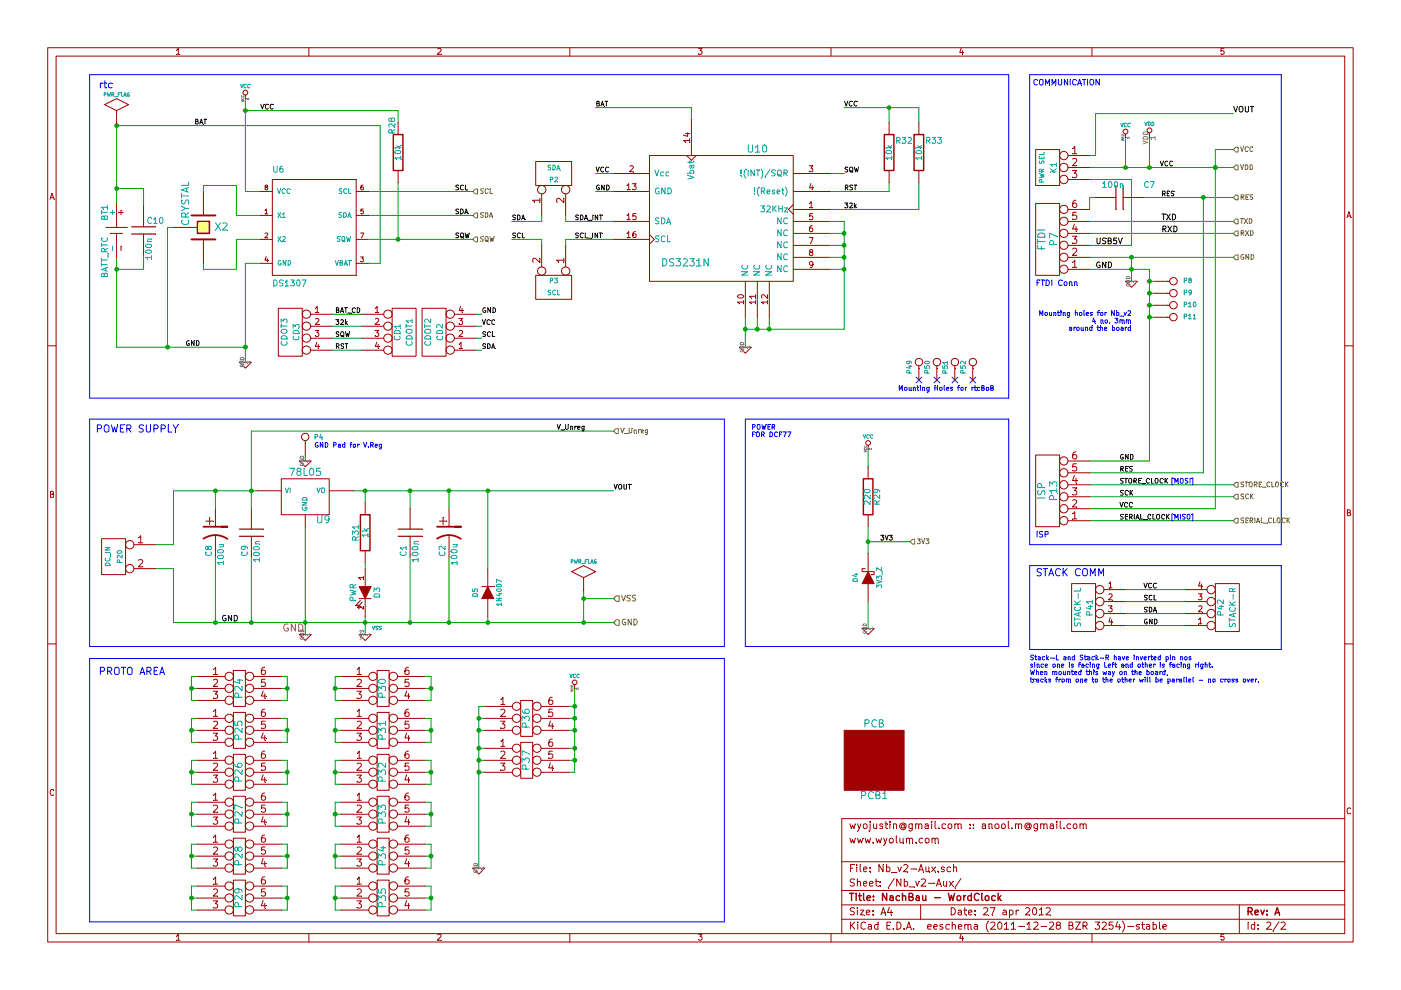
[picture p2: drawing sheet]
EESchema Schematic File Version 2  date 4/27/2012 4:35:19 PM
LIBS:Nb_v2
LIBS:power
LIBS:conn
LIBS:Nb_v2-cache
EELAYER 25  0
EELAYER END
$Descr A4 11700 8267
encoding utf-8
Sheet 2 2
Title "NachBau - WordClock"
Date "27 apr 2012"
Rev "A"
Comp ""
Comment1 "www.wyolum.com"
Comment2 "wyojustin@gmail.com :: anool.m@gmail.com"
Comment3 ""
Comment4 ""
$EndDescr
Text Notes 2625 3750 0    40   ~ 0
GND Pad for V.Reg
Wire Wire Line
	2550 3800 2550 3850
Wire Wire Line
	2050 925  3325 925 
Connection ~ 4075 4100
Wire Wire Line
	4075 4750 4075 4100
Connection ~ 3750 4100
Wire Wire Line
	3750 4100 3750 4250
Connection ~ 3425 4100
Wire Wire Line
	3425 4100 3425 4250
Wire Wire Line
	5125 4100 2950 4100
Wire Wire Line
	2100 4250 2100 3600
Wire Wire Line
	2100 3600 5125 3600
Connection ~ 975  1050
Wire Wire Line
	975  1025 975  1700
Wire Wire Line
	4275 2000 4525 2000
Wire Wire Line
	4525 2000 4525 2050
Wire Wire Line
	4725 1800 4725 1850
Wire Wire Line
	4725 1850 5125 1850
Wire Wire Line
	7050 900  7675 900 
Wire Wire Line
	7675 900  7675 1025
Wire Wire Line
	6925 1600 7425 1600
Wire Wire Line
	7425 1600 7425 1525
Wire Wire Line
	6925 1450 7050 1450
Wire Wire Line
	7050 1950 6925 1950
Connection ~ 7050 2150
Wire Wire Line
	7050 2150 6925 2150
Connection ~ 6425 2750
Wire Wire Line
	6425 2750 6425 2650
Wire Wire Line
	6225 2750 7050 2750
Wire Wire Line
	5125 1450 4975 1450
Wire Notes Line
	6050 7700 750  7700
Wire Wire Line
	3950 1600 3075 1600
Connection ~ 1400 2900
Wire Wire Line
	1400 2900 1400 1900
Wire Wire Line
	1400 1900 1450 1900
Wire Wire Line
	1700 2250 1975 2250
Wire Wire Line
	1450 4750 1450 5200
Wire Wire Line
	1450 4750 1300 4750
Connection ~ 7250 4525
Wire Wire Line
	7600 4525 7250 4525
Wire Wire Line
	7250 4400 7250 4625
Wire Notes Line
	8425 3500 6225 3500
Wire Notes Line
	8425 3500 8425 5400
Wire Notes Line
	8425 5400 6225 5400
Wire Notes Line
	6225 5400 6225 3500
Wire Wire Line
	1700 2250 1700 2200
Wire Wire Line
	1700 1600 1700 1550
Wire Wire Line
	2175 2200 2050 2200
Wire Wire Line
	3175 2200 3175 1050
Wire Wire Line
	3175 2200 3075 2200
Wire Wire Line
	1800 4250 1800 4100
Wire Wire Line
	1450 5200 5125 5200
Wire Notes Line
	750  3325 750  625 
Connection ~ 3325 2000
Wire Wire Line
	3950 2000 3075 2000
Wire Wire Line
	2050 2200 2050 3025
Connection ~ 975  2250
Wire Wire Line
	975  2250 1200 2250
Wire Wire Line
	1200 2250 1200 2125
Wire Wire Line
	3325 1525 3325 2000
Wire Wire Line
	3050 4100 3050 4200
Wire Wire Line
	4025 2825 3975 2825
Wire Wire Line
	4025 2625 3975 2625
Connection ~ 4800 5900
Wire Wire Line
	4800 5750 4800 6450
Wire Wire Line
	3550 7500 3600 7500
Wire Notes Line
	10700 4725 8600 4725
Wire Wire Line
	9900 5025 9400 5025
Wire Wire Line
	9900 5225 9400 5225
Wire Notes Line
	750  5400 6050 5400
Connection ~ 4800 6350
Wire Wire Line
	4750 6350 4800 6350
Connection ~ 4800 6100
Wire Wire Line
	4800 6100 4750 6100
Connection ~ 4000 6000
Wire Wire Line
	4050 6000 4000 6000
Connection ~ 4000 6250
Wire Wire Line
	4000 6250 4050 6250
Connection ~ 4000 6450
Wire Wire Line
	4000 6450 4050 6450
Wire Wire Line
	4800 5900 4750 5900
Connection ~ 3600 5750
Wire Wire Line
	3550 5750 3600 5750
Connection ~ 3600 6450
Wire Wire Line
	3550 6450 3600 6450
Connection ~ 3600 7150
Wire Wire Line
	3550 7150 3600 7150
Wire Wire Line
	3550 7600 3600 7600
Wire Wire Line
	3600 7600 3600 7400
Wire Wire Line
	3600 7400 3550 7400
Wire Wire Line
	3550 6900 3600 6900
Wire Wire Line
	3600 6900 3600 6700
Wire Wire Line
	3600 6700 3550 6700
Wire Wire Line
	3550 6200 3600 6200
Wire Wire Line
	3600 6200 3600 6000
Wire Wire Line
	3600 6000 3550 6000
Connection ~ 1600 6800
Wire Wire Line
	1650 6800 1600 6800
Connection ~ 1600 7500
Connection ~ 2400 7150
Wire Wire Line
	2350 7150 2400 7150
Connection ~ 2800 6800
Wire Wire Line
	2850 6800 2800 6800
Connection ~ 2800 7500
Wire Wire Line
	2850 7500 2800 7500
Wire Wire Line
	2850 7250 2800 7250
Wire Wire Line
	2800 7250 2800 7050
Wire Wire Line
	2800 7050 2850 7050
Wire Wire Line
	2350 6700 2400 6700
Wire Wire Line
	2400 6700 2400 6900
Wire Wire Line
	2400 6900 2350 6900
Wire Wire Line
	2350 7400 2400 7400
Wire Wire Line
	2400 7400 2400 7600
Wire Wire Line
	2400 7600 2350 7600
Wire Wire Line
	1650 7250 1600 7250
Wire Wire Line
	1600 7250 1600 7050
Wire Wire Line
	1600 7050 1650 7050
Connection ~ 2800 6450
Wire Wire Line
	2850 6450 2800 6450
Connection ~ 2800 5750
Wire Wire Line
	2850 5750 2800 5750
Connection ~ 2400 6100
Wire Wire Line
	2350 6100 2400 6100
Connection ~ 1600 6450
Wire Wire Line
	1650 6450 1600 6450
Connection ~ 1600 6100
Wire Wire Line
	1650 6100 1600 6100
Wire Wire Line
	2850 5650 2800 5650
Wire Wire Line
	2800 5650 2800 5850
Wire Wire Line
	2800 5850 2850 5850
Wire Wire Line
	2850 6350 2800 6350
Wire Wire Line
	2800 6350 2800 6550
Wire Wire Line
	2800 6550 2850 6550
Wire Wire Line
	2350 6200 2400 6200
Wire Wire Line
	2400 6200 2400 6000
Wire Wire Line
	2400 6000 2350 6000
Wire Wire Line
	1650 6200 1600 6200
Wire Wire Line
	1600 6200 1600 6000
Wire Wire Line
	1600 6000 1650 6000
Wire Wire Line
	9100 3850 9600 3850
Connection ~ 10150 1400
Wire Wire Line
	10300 1400 9100 1400
Wire Wire Line
	10300 950  9150 950 
Wire Wire Line
	10300 4150 9100 4150
Connection ~ 10050 1650
Wire Wire Line
	10050 1650 10050 3950
Wire Wire Line
	10050 3950 9100 3950
Wire Wire Line
	10300 1950 9100 1950
Wire Wire Line
	9550 1650 10300 1650
Wire Wire Line
	9150 950  9150 1300
Wire Wire Line
	9400 1400 9400 1150
Wire Wire Line
	9150 1300 9100 1300
Connection ~ 9450 2250
Wire Wire Line
	9450 2350 9450 2150
Connection ~ 9600 2550
Wire Wire Line
	9600 2550 9650 2550
Wire Wire Line
	9600 2350 9650 2350
Wire Wire Line
	9650 2650 9600 2650
Wire Wire Line
	9600 2450 9650 2450
Connection ~ 9600 2450
Wire Wire Line
	9100 1500 9450 1500
Wire Wire Line
	9450 1500 9450 2050
Wire Wire Line
	9450 2050 9100 2050
Wire Wire Line
	9600 1400 9600 1150
Connection ~ 9400 1400
Connection ~ 9600 2350
Wire Wire Line
	9150 1650 9100 1650
Wire Wire Line
	9100 1650 9100 1750
Connection ~ 4875 5200
Wire Wire Line
	3050 4700 3050 4750
Wire Wire Line
	5125 5000 4875 5000
Connection ~ 2100 5200
Wire Wire Line
	2100 5200 2100 4650
Connection ~ 2550 5200
Connection ~ 1800 5200
Wire Wire Line
	1800 5200 1800 4650
Connection ~ 1800 4100
Connection ~ 3050 5200
Connection ~ 2100 4100
Connection ~ 9600 2650
Wire Wire Line
	10300 1850 9100 1850
Wire Wire Line
	9100 2150 10300 2150
Connection ~ 9450 2150
Wire Wire Line
	10300 4050 9100 4050
Wire Wire Line
	10300 4350 9100 4350
Wire Wire Line
	10300 1250 10150 1250
Connection ~ 9600 1400
Wire Wire Line
	10150 1250 10150 4250
Wire Wire Line
	10150 4250 9100 4250
Connection ~ 10150 1400
Wire Wire Line
	9600 3850 9600 2250
Wire Wire Line
	9600 2250 9100 2250
Wire Wire Line
	1650 5650 1600 5650
Wire Wire Line
	1600 5650 1600 5850
Wire Wire Line
	1600 5850 1650 5850
Wire Wire Line
	2350 5650 2400 5650
Wire Wire Line
	2400 5650 2400 5850
Wire Wire Line
	2400 5850 2350 5850
Wire Wire Line
	2350 6350 2400 6350
Wire Wire Line
	2400 6350 2400 6550
Wire Wire Line
	2400 6550 2350 6550
Wire Wire Line
	2850 6200 2800 6200
Wire Wire Line
	2800 6200 2800 6000
Wire Wire Line
	2800 6000 2850 6000
Wire Wire Line
	1650 5750 1600 5750
Connection ~ 1600 5750
Wire Wire Line
	1650 6550 1600 6550
Wire Wire Line
	1600 6550 1600 6350
Wire Wire Line
	1600 6350 1650 6350
Wire Wire Line
	2350 6450 2400 6450
Connection ~ 2400 6450
Wire Wire Line
	2350 5750 2400 5750
Connection ~ 2400 5750
Wire Wire Line
	2850 6100 2800 6100
Connection ~ 2800 6100
Wire Wire Line
	1650 6700 1600 6700
Wire Wire Line
	1600 6700 1600 6900
Wire Wire Line
	1600 6900 1650 6900
Wire Wire Line
	1650 7400 1600 7400
Wire Wire Line
	1600 7400 1600 7600
Wire Wire Line
	1600 7600 1650 7600
Wire Wire Line
	2350 7250 2400 7250
Wire Wire Line
	2400 7250 2400 7050
Wire Wire Line
	2400 7050 2350 7050
Wire Wire Line
	2850 6700 2800 6700
Wire Wire Line
	2800 6700 2800 6900
Wire Wire Line
	2800 6900 2850 6900
Wire Wire Line
	2850 7400 2800 7400
Wire Wire Line
	2800 7400 2800 7600
Wire Wire Line
	2800 7600 2850 7600
Wire Wire Line
	2850 7150 2800 7150
Connection ~ 2800 7150
Wire Wire Line
	2350 6800 2400 6800
Connection ~ 2400 6800
Wire Wire Line
	2350 7500 2400 7500
Connection ~ 2400 7500
Wire Wire Line
	1650 7150 1600 7150
Connection ~ 1600 7150
Wire Wire Line
	3550 5650 3600 5650
Wire Wire Line
	3600 5650 3600 5850
Wire Wire Line
	3600 5850 3550 5850
Wire Wire Line
	3550 6350 3600 6350
Wire Wire Line
	3600 6350 3600 6550
Wire Wire Line
	3600 6550 3550 6550
Wire Wire Line
	3550 7050 3600 7050
Wire Wire Line
	3600 7050 3600 7250
Wire Wire Line
	3600 7250 3550 7250
Connection ~ 3600 7500
Wire Wire Line
	3550 6800 3600 6800
Connection ~ 3600 6800
Wire Wire Line
	3550 6100 3600 6100
Connection ~ 3600 6100
Wire Wire Line
	4050 5900 4000 5900
Wire Wire Line
	4000 6350 4050 6350
Connection ~ 4000 6350
Wire Wire Line
	4000 6100 4050 6100
Connection ~ 4000 6100
Wire Wire Line
	4800 6000 4750 6000
Connection ~ 4800 6000
Wire Wire Line
	4800 6250 4750 6250
Connection ~ 4800 6250
Wire Wire Line
	4800 6450 4750 6450
Wire Notes Line
	6050 5500 750  5500
Wire Notes Line
	6050 5500 6050 7700
Wire Notes Line
	750  5500 750  7700
Wire Wire Line
	9400 5125 9900 5125
Wire Wire Line
	1650 7500 1600 7500
Wire Wire Line
	4000 5900 4000 7250
Wire Notes Line
	10700 4725 10700 5425
Wire Notes Line
	10700 5425 8600 5425
Wire Notes Line
	8600 5425 8600 4725
Wire Notes Line
	8600 4550 10700 4550
Wire Wire Line
	4025 2725 3975 2725
Wire Wire Line
	4025 2925 3975 2925
Wire Notes Line
	750  5400 750  3500
Wire Notes Line
	750  3500 6050 3500
Wire Notes Line
	6050 3500 6050 5400
Wire Wire Line
	9400 4925 9900 4925
Wire Wire Line
	3050 5150 3050 5300
Wire Wire Line
	3325 925  3325 1025
Wire Wire Line
	2175 1600 2050 1600
Wire Wire Line
	975  2150 975  2900
Wire Wire Line
	975  2900 2050 2900
Connection ~ 2050 2900
Wire Wire Line
	1200 1725 1200 1575
Wire Wire Line
	1200 1575 975  1575
Connection ~ 975  1575
Wire Wire Line
	2050 1600 2050 825 
Connection ~ 2050 925 
Wire Wire Line
	3075 1800 3950 1800
Wire Wire Line
	3175 1050 975  1050
Wire Wire Line
	1975 1800 1975 1550
Wire Wire Line
	1975 1800 2175 1800
Wire Wire Line
	2175 2000 1975 2000
Wire Wire Line
	1975 2000 1975 2250
Wire Wire Line
	7250 3900 7250 3750
Wire Wire Line
	7250 5025 7250 5250
Wire Wire Line
	1300 4550 1450 4550
Wire Wire Line
	1450 4550 1450 4100
Wire Wire Line
	1975 1550 1700 1550
Wire Notes Line
	750  3325 8425 3325
Wire Notes Line
	8425 3325 8425 625 
Wire Notes Line
	8425 625  750  625 
Wire Wire Line
	2775 2825 3025 2825
Wire Wire Line
	2775 2625 3025 2625
Wire Wire Line
	2775 2725 3025 2725
Wire Wire Line
	2775 2925 3025 2925
Wire Notes Line
	8600 4550 8600 625 
Wire Notes Line
	8600 625  10700 625 
Wire Notes Line
	10700 625  10700 4550
Wire Wire Line
	5775 1000 5775 900 
Wire Wire Line
	5775 900  4975 900 
Wire Wire Line
	5125 1600 4975 1600
Wire Wire Line
	6325 2750 6325 2650
Connection ~ 6325 2750
Wire Wire Line
	6925 2250 7050 2250
Connection ~ 7050 2250
Wire Wire Line
	7050 2050 6925 2050
Connection ~ 7050 2050
Wire Wire Line
	6925 1850 7050 1850
Wire Wire Line
	7050 1850 7050 2750
Connection ~ 7050 1950
Wire Wire Line
	6225 2900 6225 2650
Connection ~ 6225 2750
Wire Wire Line
	6925 1750 7675 1750
Wire Wire Line
	7675 1750 7675 1525
Wire Wire Line
	7425 1025 7425 900 
Connection ~ 7425 900 
Wire Wire Line
	5125 2000 4725 2000
Wire Wire Line
	4725 2000 4725 2050
Wire Wire Line
	4525 1800 4525 1850
Wire Wire Line
	4525 1850 4275 1850
Wire Wire Line
	4875 4925 4875 5200
Connection ~ 4875 5000
Wire Wire Line
	1450 4100 2150 4100
Wire Wire Line
	2550 4400 2550 5300
Connection ~ 3050 4100
Wire Wire Line
	3425 5200 3425 4650
Connection ~ 3425 5200
Wire Wire Line
	3750 5200 3750 4650
Connection ~ 3750 5200
Wire Wire Line
	4075 5200 4075 5150
Connection ~ 4075 5200
$Comp
L GND #PWR18
U 1 1
P 2550 3850
F 0 "#PWR18" H 2550 3850 30  0001 C CNN
F 1 "GND" H 2550 3780 30  0001 C CNN
	1    2550 3850
	1    0    0    -1  
$EndComp
$Comp
L CONN_1 P4
U 1 1
P 2550 3650
F 0 "P4" V 2550 3500 40  0000 L CNN
F 1 "CONN_1" H 2550 3705 30  0001 C CNN
F 2 "Pad01" H 2550 3805 30  0001 C CNN
	1    2550 3650
	0    -1   -1   0   
$EndComp
$Comp
L DIODE D5
U 1 1
P 4075 4950
F 0 "D5" H 4075 5050 40  0000 C CNN
F 1 "1N4007" H 4075 4850 40  0000 C CNN
F 2 "diode_do35" H 4075 4950 40  0001 C CNN
	1    4075 4950
	0    -1   -1   0   
$EndComp
$Comp
L CP1 C2
U 1 1
P 3750 4450
F 0 "C2" V 3700 4250 50  0000 L CNN
F 1 "100u" V 3800 4175 50  0000 L CNN
F 2 "CP_5x11mm" H 3750 4450 60  0001 C CNN
	1    3750 4450
	1    0    0    -1  
$EndComp
$Comp
L C C1
U 1 1
P 3425 4450
F 0 "C1" V 3375 4250 50  0000 L CNN
F 1 "100n" V 3475 4200 50  0000 L CNN
F 2 "C2" H 3425 4450 60  0001 C CNN
	1    3425 4450
	1    0    0    -1  
$EndComp
Text HLabel 5125 3600 2    40   Input ~ 0
V_Unreg
Text Label 4800 2000 0    40   ~ 0
SCL_INT
Text Label 4800 1850 0    40   ~ 0
SDA_INT
$Comp
L PWR_FLAG #FLG3
U 1 1
P 4875 4925
F 0 "#FLG3" H 4875 5195 30  0001 C CNN
F 1 "PWR_FLAG" H 4875 5155 30  0000 C CNN
	1    4875 4925
	1    0    0    -1  
$EndComp
$Comp
L PWR_FLAG #FLG2
U 1 1
P 975 1025
F 0 "#FLG2" H 975 1295 30  0001 C CNN
F 1 "PWR_FLAG" H 975 1255 30  0000 C CNN
	1    975  1025
	1    0    0    -1  
$EndComp
$Comp
L CONN_2 P3
U 1 1
P 4625 2400
F 0 "P3" V 4575 2400 40  0000 C CNN
F 1 "SCL" V 4675 2400 40  0000 C CNN
F 2 "pin_strip_2" V 4775 2400 40  0001 C CNN
	1    4625 2400
	0    1    1    0   
$EndComp
$Comp
L CONN_2 P2
U 1 1
P 4625 1450
F 0 "P2" V 4575 1450 40  0000 C CNN
F 1 "SDA" V 4675 1450 40  0000 C CNN
F 2 "pin_strip_2" V 4775 1450 40  0001 C CNN
	1    4625 1450
	0    -1   -1   0   
$EndComp
Text Label 7050 900  0    40   ~ 0
VCC
$Comp
L R R33
U 1 1
P 7675 1275
F 0 "R33" H 7550 1175 50  0000 C CNN
F 1 "10k" V 7675 1275 50  0000 C CNN
F 2 "rc03_vert" H 7675 1275 60  0001 C CNN
	1    7675 1275
	-1   0    0    1   
$EndComp
$Comp
L R R32
U 1 1
P 7425 1275
F 0 "R32" H 7300 1175 50  0000 C CNN
F 1 "10k" V 7425 1275 50  0000 C CNN
F 2 "rc03_vert" H 7425 1275 60  0001 C CNN
	1    7425 1275
	-1   0    0    1   
$EndComp
$Comp
L GND #PWR23
U 1 1
P 6225 2900
F 0 "#PWR23" H 6225 2900 30  0001 C CNN
F 1 "GND" H 6225 2830 30  0001 C CNN
	1    6225 2900
	1    0    0    -1  
$EndComp
Text Label 7050 1600 0    40   ~ 0
RST
Text Label 7050 1750 0    40   ~ 0
32k
Text Label 7050 1450 0    40   ~ 0
SQW
Text Label 4275 2000 0    40   ~ 0
SCL
Text Label 4275 1850 0    40   ~ 0
SDA
Text Label 4975 1600 0    40   ~ 0
GND
Text Label 4975 1450 0    40   ~ 0
VCC
Text Label 4975 900  0    40   ~ 0
BAT
$Comp
L CONN_4 CD3
U 1 1
P 2425 2775
F 0 "CD3" V 2375 2775 50  0000 C CNN
F 1 "CDOT3" V 2475 2775 50  0000 C CNN
F 2 "pin_strip_4" H 2425 2775 60  0001 C CNN
	1    2425 2775
	-1   0    0    -1  
$EndComp
$Comp
L DS3231N U10
U 1 1
P 6025 1800
F 0 "U10" H 6325 2350 60  0000 C CNN
F 1 "DS3231N" H 5725 1400 60  0000 C CNN
F 2 "DS3231" H 5725 1500 60  0001 C CNN
	1    6025 1800
	1    0    0    -1  
$EndComp
$Comp
L CRYSTAL X2
U 1 1
P 1700 1900
F 0 "X2" V 1700 2050 60  0000 C CNN
F 1 "CRYSTAL" H 1500 1750 60  0000 C CNN
F 2 "XTAL_3" H 1700 1850 60  0001 C CNN
	1    1700 1900
	0    1    1    0   
$EndComp
Text Label 4650 3600 0    40   ~ 0
V_Unreg
$Comp
L 78L05 U9
U 1 1
P 2550 4150
F 0 "U9" H 2700 3954 60  0000 C CNN
F 1 "78L05" H 2550 4350 60  0000 C CNN
F 2 "Volt_Reg_78xx_Vert" H 2550 4450 60  0001 C CNN
	1    2550 4150
	1    0    0    -1  
$EndComp
Text Label 2800 2925 0    40   ~ 0
RST
Text Label 2800 2825 0    40   ~ 0
SQW
Text Label 2800 2725 0    40   ~ 0
32k
Text Label 2800 2625 0    40   ~ 0
BAT_CD
$Comp
L PCB PCB1
U 1 1
P 7300 6350
F 0 "PCB1" H 7300 6050 60  0000 C CNN
F 1 "PCB" H 7300 6650 60  0000 C CNN
F 2 "PCB" H 7300 6350 60  0001 C CNN
	1    7300 6350
	1    0    0    -1  
$EndComp
$Comp
L CONN_2 P20
U 1 1
P 950 4650
F 0 "P20" V 900 4650 40  0000 C CNN
F 1 "DC_IN" V 1000 4650 40  0000 C CNN
F 2 "JACK_ALIM" H 950 4650 60  0001 C CNN
	1    950  4650
	-1   0    0    -1  
$EndComp
Text HLabel 7600 4525 2    40   Input ~ 0
3V3
Text Label 7350 4525 0    40   ~ 0
3V3
$Comp
L DIODESCH D4
U 1 1
P 7250 4825
F 0 "D4" H 7250 4925 40  0000 C CNN
F 1 "3V3_Z" H 7250 4725 40  0000 C CNN
F 2 "diode_do35" H 7250 4825 60  0001 C CNN
	1    7250 4825
	0    -1   -1   0   
$EndComp
$Comp
L R R29
U 1 1
P 7250 4150
F 0 "R29" V 7330 4150 50  0000 C CNN
F 1 "220" V 7250 4150 50  0000 C CNN
F 2 "rc03_vert" H 7250 4150 60  0001 C CNN
	1    7250 4150
	1    0    0    -1  
$EndComp
$Comp
L GND #PWR25
U 1 1
P 7250 5250
F 0 "#PWR25" H 7250 5250 30  0001 C CNN
F 1 "GND" H 7250 5180 30  0001 C CNN
	1    7250 5250
	1    0    0    -1  
$EndComp
$Comp
L VCC #PWR24
U 1 1
P 7250 3750
F 0 "#PWR24" H 7250 3850 30  0001 C CNN
F 1 "VCC" H 7250 3850 30  0000 C CNN
	1    7250 3750
	1    0    0    -1  
$EndComp
Text Notes 6275 3600 0    40   ~ 0
POWER\nFOR DCF77
Text Notes 9775 4050 0    40   ~ 0
[MOSI]
Text Notes 9775 4350 0    40   ~ 0
[MISO]
Text HLabel 3950 2000 2    40   Input ~ 0
SQW
$Comp
L DS1307 U6
U 1 1
P 2575 1900
F 0 "U6" H 2275 2350 50  0000 L BNN
F 1 "DS1307" H 2275 1400 50  0000 L BNN
F 2 "dil_08-300_socket" H 2575 2050 50  0001 C CNN
	1    2575 1900
	1    0    0    -1  
$EndComp
$Comp
L BATT_RTC BT1
U 1 1
P 975 1950
F 0 "BT1" H 800 1850 50  0000 C CNN
F 1 "BATT_RTC" H 1175 1850 50  0000 C CNN
F 2 "CR2032" H 975 1950 60  0001 C CNN
	1    975  1950
	0    1    1    0   
$EndComp
Text Label 3800 2000 0    40   ~ 0
SQW
Text Label 3800 1800 0    40   ~ 0
SDA
Text Label 3800 1600 0    40   ~ 0
SCL
Text Label 1625 1050 0    40   ~ 0
BAT
Text Label 1550 2900 0    40   ~ 0
GND
Text Label 2175 925  0    40   ~ 0
VCC
$Comp
L GND #PWR17
U 1 1
P 2050 3025
F 0 "#PWR17" H 2050 3025 30  0001 C CNN
F 1 "GND" H 2050 2955 30  0001 C CNN
	1    2050 3025
	1    0    0    -1  
$EndComp
$Comp
L VCC #PWR16
U 1 1
P 2050 825
F 0 "#PWR16" H 2050 925 30  0001 C CNN
F 1 "VCC" H 2050 925 30  0000 C CNN
	1    2050 825 
	1    0    0    -1  
$EndComp
$Comp
L R R28
U 1 1
P 3325 1275
F 0 "R28" V 3375 1050 50  0000 C CNN
F 1 "10k" V 3325 1275 50  0000 C CNN
F 2 "rc03_vert" H 3325 1275 60  0001 C CNN
	1    3325 1275
	-1   0    0    1   
$EndComp
$Comp
L C C10
U 1 1
P 1200 1925
F 0 "C10" H 1225 2000 50  0000 L CNN
F 1 "100n" V 1250 1675 50  0000 L CNN
F 2 "C2" H 1200 1925 60  0001 C CNN
	1    1200 1925
	1    0    0    -1  
$EndComp
Text Label 9550 4925 0    40   ~ 0
VCC
Text Notes 9450 2650 2    40   ~ 0
Mounting holes for Nb_v2\n4 no, 3mm\naround the board
Text Notes 7500 3275 0    40   ~ 0
Mounting Holes for rtcBoB
NoConn ~ 8125 3175
NoConn ~ 7975 3175
NoConn ~ 7825 3175
NoConn ~ 7675 3175
$Comp
L CONN_1 P52
U 1 1
P 8125 3025
F 0 "P52" H 8025 3100 40  0000 L CNN
F 1 "CONN_1" H 8125 3080 30  0001 C CNN
F 2 "vite_3mm" H 8125 3025 60  0001 C CNN
	1    8125 3025
	0    -1   -1   0   
$EndComp
$Comp
L CONN_1 P51
U 1 1
P 7975 3025
F 0 "P51" H 7875 3100 40  0000 L CNN
F 1 "CONN_1" H 7975 3080 30  0001 C CNN
F 2 "vite_3mm" H 7975 3025 60  0001 C CNN
	1    7975 3025
	0    -1   -1   0   
$EndComp
$Comp
L CONN_1 P50
U 1 1
P 7825 3025
F 0 "P50" H 7725 3100 40  0000 L CNN
F 1 "CONN_1" H 7825 3080 30  0001 C CNN
F 2 "vite_3mm" H 7825 3025 60  0001 C CNN
	1    7825 3025
	0    -1   -1   0   
$EndComp
$Comp
L CONN_1 P49
U 1 1
P 7675 3025
F 0 "P49" H 7575 3100 40  0000 L CNN
F 1 "CONN_1" H 7675 3080 30  0001 C CNN
F 2 "vite_3mm" H 7675 3025 60  0001 C CNN
	1    7675 3025
	0    -1   -1   0   
$EndComp
Text Notes 8600 5525 0    40   ~ 0
Stack-L and Stack-R have inverted pin nos\nsince one is facing Left and other is facing right.\nWhen mounted this way on the board,\ntracks from one to the other will be parallel - no cross over.
Text HLabel 3950 1800 2    40   Input ~ 0
SDA
Text HLabel 3950 1600 2    40   Input ~ 0
SCL
Text Notes 825  750  0    60   ~ 0
rtc\n
Text Label 4025 2925 0    40   ~ 0
SDA
Text Label 4025 2825 0    40   ~ 0
SCL
Text Label 4025 2725 0    40   ~ 0
VCC
Text Label 4025 2625 0    40   ~ 0
GND
$Comp
L CONN_4 CD1
U 1 1
P 3375 2775
F 0 "CD1" V 3325 2775 50  0000 C CNN
F 1 "CDOT1" V 3425 2775 50  0000 C CNN
F 2 "pin_strip_4" H 3375 2775 60  0001 C CNN
	1    3375 2775
	1    0    0    -1  
$EndComp
$Comp
L CONN_4 CD2
U 1 1
P 3625 2775
F 0 "CD2" V 3575 2775 50  0000 C CNN
F 1 "CDOT2" V 3675 2775 50  0000 C CNN
F 2 "pin_strip_4" H 3625 2775 60  0001 C CNN
	1    3625 2775
	-1   0    0    1   
$EndComp
$Comp
L GND #PWR21
U 1 1
P 4000 7250
F 0 "#PWR21" H 4000 7250 30  0001 C CNN
F 1 "GND" H 4000 7180 30  0001 C CNN
	1    4000 7250
	1    0    0    -1  
$EndComp
$Comp
L VCC #PWR22
U 1 1
P 4800 5750
F 0 "#PWR22" H 4800 5850 30  0001 C CNN
F 1 "VCC" H 4800 5850 30  0000 C CNN
	1    4800 5750
	1    0    0    -1  
$EndComp
$Comp
L DIL6 P37
U 1 1
P 4400 6350
F 0 "P37" V 4400 6350 60  0000 C CNN
F 1 "DIL6" V 4400 6350 50  0001 C CNN
F 2 "PROTO-6" H 4400 6350 60  0001 C CNN
	1    4400 6350
	1    0    0    -1  
$EndComp
$Comp
L DIL6 P36
U 1 1
P 4400 6000
F 0 "P36" V 4400 6000 60  0000 C CNN
F 1 "DIL6" V 4400 6000 50  0001 C CNN
F 2 "PROTO-6" H 4400 6000 60  0001 C CNN
	1    4400 6000
	1    0    0    -1  
$EndComp
$Comp
L DIL6 P35
U 1 1
P 3200 7500
F 0 "P35" V 3200 7500 60  0000 C CNN
F 1 "DIL6" V 3200 7500 50  0001 C CNN
F 2 "PROTO-6" H 3200 7500 60  0001 C CNN
	1    3200 7500
	1    0    0    -1  
$EndComp
$Comp
L DIL6 P34
U 1 1
P 3200 7150
F 0 "P34" V 3200 7150 60  0000 C CNN
F 1 "DIL6" V 3200 7150 50  0001 C CNN
F 2 "PROTO-6" H 3200 7150 60  0001 C CNN
	1    3200 7150
	1    0    0    -1  
$EndComp
$Comp
L DIL6 P33
U 1 1
P 3200 6800
F 0 "P33" V 3200 6800 60  0000 C CNN
F 1 "DIL6" V 3200 6800 50  0001 C CNN
F 2 "PROTO-6" H 3200 6800 60  0001 C CNN
	1    3200 6800
	1    0    0    -1  
$EndComp
$Comp
L DIL6 P32
U 1 1
P 3200 6450
F 0 "P32" V 3200 6450 60  0000 C CNN
F 1 "DIL6" V 3200 6450 50  0001 C CNN
F 2 "PROTO-6" H 3200 6450 60  0001 C CNN
	1    3200 6450
	1    0    0    -1  
$EndComp
$Comp
L DIL6 P31
U 1 1
P 3200 6100
F 0 "P31" V 3200 6100 60  0000 C CNN
F 1 "DIL6" V 3200 6100 50  0001 C CNN
F 2 "PROTO-6" H 3200 6100 60  0001 C CNN
	1    3200 6100
	1    0    0    -1  
$EndComp
$Comp
L DIL6 P30
U 1 1
P 3200 5750
F 0 "P30" V 3200 5750 60  0000 C CNN
F 1 "DIL6" V 3200 5750 50  0001 C CNN
F 2 "PROTO-6" H 3200 5750 60  0001 C CNN
	1    3200 5750
	1    0    0    -1  
$EndComp
$Comp
L DIL6 P29
U 1 1
P 2000 7500
F 0 "P29" V 2000 7500 60  0000 C CNN
F 1 "DIL6" V 2000 7500 50  0001 C CNN
F 2 "PROTO-6" H 2000 7500 60  0001 C CNN
	1    2000 7500
	1    0    0    -1  
$EndComp
$Comp
L DIL6 P28
U 1 1
P 2000 7150
F 0 "P28" V 2000 7150 60  0000 C CNN
F 1 "DIL6" V 2000 7150 50  0001 C CNN
F 2 "PROTO-6" H 2000 7150 60  0001 C CNN
	1    2000 7150
	1    0    0    -1  
$EndComp
$Comp
L DIL6 P27
U 1 1
P 2000 6800
F 0 "P27" V 2000 6800 60  0000 C CNN
F 1 "DIL6" V 2000 6800 50  0001 C CNN
F 2 "PROTO-6" H 2000 6800 60  0001 C CNN
	1    2000 6800
	1    0    0    -1  
$EndComp
$Comp
L DIL6 P26
U 1 1
P 2000 6450
F 0 "P26" V 2000 6450 60  0000 C CNN
F 1 "DIL6" V 2000 6450 50  0001 C CNN
F 2 "PROTO-6" H 2000 6450 60  0001 C CNN
	1    2000 6450
	1    0    0    -1  
$EndComp
$Comp
L DIL6 P25
U 1 1
P 2000 6100
F 0 "P25" V 2000 6100 60  0000 C CNN
F 1 "DIL6" V 2000 6100 50  0001 C CNN
F 2 "PROTO-6" H 2000 6100 60  0001 C CNN
	1    2000 6100
	1    0    0    -1  
$EndComp
$Comp
L DIL6 P24
U 1 1
P 2000 5750
F 0 "P24" V 2000 5750 60  0000 C CNN
F 1 "DIL6" V 2000 5750 50  0001 C CNN
F 2 "PROTO-6" H 2000 5750 60  0001 C CNN
	1    2000 5750
	1    0    0    -1  
$EndComp
Text Notes 8650 4825 0    60   ~ 0
STACK COMM
Text Label 9550 5225 0    40   ~ 0
GND
Text Label 9550 5125 0    40   ~ 0
SDA
Text Label 9550 5025 0    40   ~ 0
SCL
$Comp
L CONN_4 P41
U 1 1
P 9050 5075
F 0 "P41" V 9000 5075 50  0000 C CNN
F 1 "STACK-L" V 9100 5075 50  0000 C CNN
F 2 "pin_sck_4-90" H 9050 5075 60  0001 C CNN
	1    9050 5075
	-1   0    0    -1  
$EndComp
$Comp
L CONN_4 P42
U 1 1
P 10250 5075
F 0 "P42" V 10200 5075 50  0000 C CNN
F 1 "STACK-R" V 10300 5075 50  0000 C CNN
F 2 "pin_strip_4-90" H 10250 5075 60  0001 C CNN
	1    10250 5075
	1    0    0    1   
$EndComp
Text Notes 825  5650 0    60   ~ 0
PROTO AREA
Text Label 9800 1400 2    40   ~ 0
VCC
Text HLabel 10300 4350 2    40   Input ~ 0
SERIAL_CLOCK
Text HLabel 10300 4150 2    40   Input ~ 0
SCK
Text HLabel 10300 4050 2    40   Input ~ 0
STORE_CLOCK
Text HLabel 10300 2150 2    40   Input ~ 0
GND
Text HLabel 10300 1950 2    40   Input ~ 0
RXD
Text HLabel 10300 1850 2    40   Input ~ 0
TXD
Text HLabel 10300 1650 2    40   Input ~ 0
RES
Text HLabel 10300 1400 2    40   Input ~ 0
VDD
Text HLabel 10300 1250 2    40   Input ~ 0
VCC
Text Notes 8650 4500 0    47   ~ 0
ISP
Text Label 9350 4050 0    40   ~ 0
STORE_CLOCK
Text Label 9350 3850 0    40   ~ 0
GND
Text Label 9350 4250 0    40   ~ 0
VCC
Text Label 9350 3950 0    40   ~ 0
RES
Text Label 9350 4150 0    40   ~ 0
SCK
Text Label 9350 4350 0    40   ~ 0
SERIAL_CLOCK
$Comp
L CONN_6 P13
U 1 1
P 8750 4100
F 0 "P13" V 8700 4100 60  0000 C CNN
F 1 "ISP" V 8800 4100 60  0000 C CNN
F 2 "pin_strip_3x2" H 8750 4100 60  0001 C CNN
	1    8750 4100
	-1   0    0    1   
$EndComp
$Comp
L CONN_3 K1
U 1 1
P 8750 1400
F 0 "K1" V 8700 1400 50  0000 C CNN
F 1 "PWR SEL" V 8800 1400 40  0000 C CNN
F 2 "pin_strip_3" H 8750 1400 60  0001 C CNN
	1    8750 1400
	-1   0    0    -1  
$EndComp
$Comp
L VCC #PWR26
U 1 1
P 9400 1150
F 0 "#PWR26" H 9400 1250 30  0001 C CNN
F 1 "VCC" H 9400 1250 30  0000 C CNN
	1    9400 1150
	1    0    0    -1  
$EndComp
$Comp
L GND #PWR27
U 1 1
P 9450 2350
F 0 "#PWR27" H 9450 2350 30  0001 C CNN
F 1 "GND" H 9450 2280 30  0001 C CNN
	1    9450 2350
	1    0    0    -1  
$EndComp
Text Notes 8625 725  0    47   ~ 0
COMMUNICATION
$Comp
L CONN_1 P8
U 1 1
P 9800 2350
F 0 "P8" H 9880 2350 40  0000 L CNN
F 1 "CONN_1" H 9800 2405 30  0001 C CNN
F 2 "vite_4mm" H 9800 2350 60  0001 C CNN
	1    9800 2350
	1    0    0    -1  
$EndComp
$Comp
L CONN_1 P9
U 1 1
P 9800 2450
F 0 "P9" H 9880 2450 40  0000 L CNN
F 1 "CONN_1" H 9800 2505 30  0001 C CNN
F 2 "vite_4mm" H 9800 2450 60  0001 C CNN
	1    9800 2450
	1    0    0    -1  
$EndComp
$Comp
L CONN_1 P10
U 1 1
P 9800 2550
F 0 "P10" H 9880 2550 40  0000 L CNN
F 1 "CONN_1" H 9800 2605 30  0001 C CNN
F 2 "vite_4mm" H 9800 2550 60  0001 C CNN
	1    9800 2550
	1    0    0    -1  
$EndComp
$Comp
L CONN_1 P11
U 1 1
P 9800 2650
F 0 "P11" H 9880 2650 40  0000 L CNN
F 1 "CONN_1" H 9800 2705 30  0001 C CNN
F 2 "vite_4mm" H 9800 2650 60  0001 C CNN
	1    9800 2650
	1    0    0    -1  
$EndComp
Text Label 10300 950  0    47   ~ 0
VOUT
Text Label 9700 1950 0    47   ~ 0
RXD
Text Label 9700 1850 0    47   ~ 0
TXD
Text Label 9150 2250 0    47   ~ 0
GND
Text Notes 8650 2400 0    47   ~ 0
FTDI Conn
$Comp
L CONN_6 P7
U 1 1
P 8750 2000
F 0 "P7" V 8700 2000 60  0000 C CNN
F 1 "FTDI" V 8800 2000 60  0000 C CNN
F 2 "pin_strip_6-90" H 8750 2000 60  0001 C CNN
	1    8750 2000
	-1   0    0    1   
$EndComp
Text Label 9150 2050 0    47   ~ 0
USB5V
$Comp
L VDD #PWR28
U 1 1
P 9600 1150
F 0 "#PWR28" H 9600 1250 30  0001 C CNN
F 1 "VDD" H 9600 1260 30  0000 C CNN
	1    9600 1150
	1    0    0    -1  
$EndComp
$Comp
L C C7
U 1 1
P 9350 1650
F 0 "C7" V 9250 1850 50  0000 L CNN
F 1 "100n" V 9250 1500 50  0000 L CNN
F 2 "C2" H 9350 1650 60  0001 C CNN
	1    9350 1650
	0    1    1    0   
$EndComp
Text Label 9700 1650 0    39   ~ 0
RES
Text Label 5125 4100 0    40   ~ 0
VOUT
Text Label 1850 5200 0    47   ~ 0
GND
Text HLabel 5125 5200 2    47   Input ~ 0
GND
Text HLabel 5125 5000 2    47   Input ~ 0
VSS
Text Notes 800  3625 0    60   ~ 0
POWER SUPPLY
$Comp
L C C9
U 1 1
P 2100 4450
F 0 "C9" V 2050 4250 50  0000 L CNN
F 1 "100n" V 2150 4200 50  0000 L CNN
F 2 "C2" H 2100 4450 60  0001 C CNN
	1    2100 4450
	1    0    0    -1  
$EndComp
$Comp
L VSS #PWR20
U 1 1
P 3050 5300
F 0 "#PWR20" H 3050 5300 30  0001 C CNN
F 1 "VSS" H 3150 5350 30  0000 C CNN
	1    3050 5300
	1    0    0    -1  
$EndComp
$Comp
L GND #PWR19
U 1 1
P 2550 5300
F 0 "#PWR19" H 2550 5300 30  0001 C CNN
F 1 "GND" H 2550 5230 30  0001 C CNN
F 4 "GND" H 2450 5350 60  0000 C CNN "Field1"
	1    2550 5300
	1    0    0    -1  
$EndComp
$Comp
L LED D3
U 1 1
P 3050 4950
F 0 "D3" H 3050 5050 50  0000 C CNN
F 1 "PWR" H 3050 4850 50  0000 C CNN
F 2 "led_5mm_blue" H 3050 4950 60  0001 C CNN
	1    3050 4950
	0    1    1    0   
$EndComp
$Comp
L R R31
U 1 1
P 3050 4450
F 0 "R31" V 3130 4450 50  0000 C CNN
F 1 "1k" V 3050 4450 50  0000 C CNN
F 2 "rc03_vert" H 3050 4450 60  0001 C CNN
	1    3050 4450
	-1   0    0    1   
$EndComp
$Comp
L CP1 C8
U 1 1
P 1800 4450
F 0 "C8" V 1750 4250 50  0000 L CNN
F 1 "100u" V 1850 4175 50  0000 L CNN
F 2 "CP_5x11mm" H 1800 4450 60  0001 C CNN
	1    1800 4450
	1    0    0    -1  
$EndComp
$EndSCHEMATC
